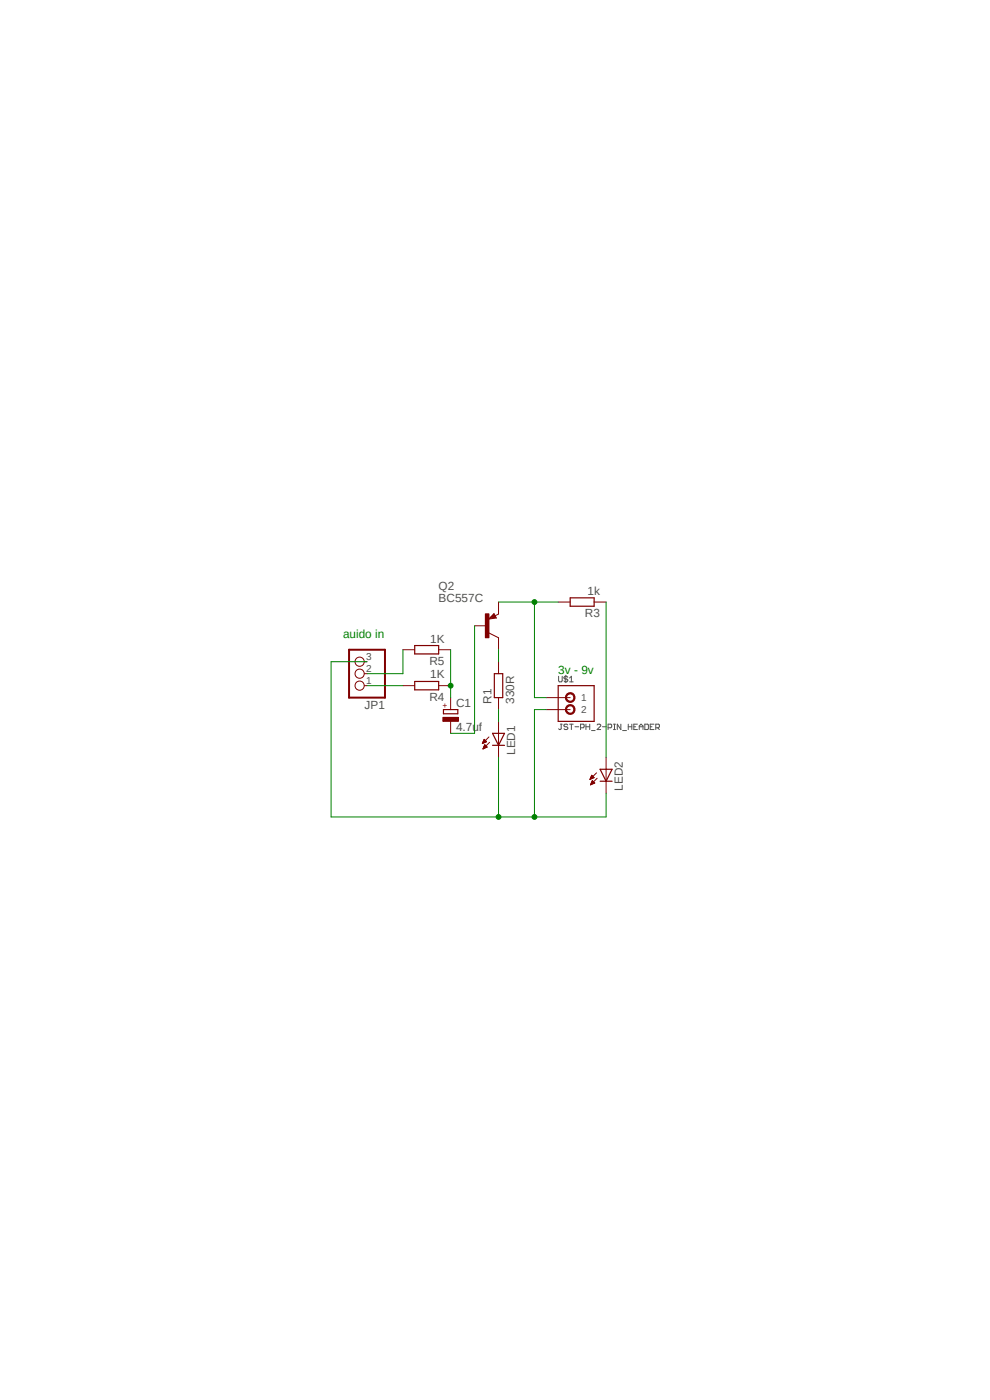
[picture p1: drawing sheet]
<svg xmlns="http://www.w3.org/2000/svg" width="210mm" height="297mm" viewBox="0 0 210 297" stroke-linecap="round" stroke-linejoin="round" font-family="sans-serif">
<path d="M70.1 122.6l70.6 51.8M140.7 122.6l-70.6 51.8" fill="none" stroke="#fff" stroke-width=".21"/>
<g fill="none" stroke="#505050" stroke-width=".21">
<path d="M118.5 143.5v.9l.2 .3h.3l.3-.3v-.9M118.9 153.6h.4M119 153.6v1l-.1 .2-.4-.2M120 143.3v1.5M120.4 153.8l-.2-.2-.6 .2 .2 .4h.4l.2 .2-.2 .4-.6-.2M120.4 143.7l-.2-.2h-.4l-.2 .3 .2 .3h.4l.2 .3-.2 .3h-.4l-.2-.3M120.8 153.6h.8M120.8 143.8l.4-.3v1.2M120.8 144.7h.8M121.2 153.6v1.2M122 154.2h.8M123.1 154.4h.6l.2-.2v-.4l-.2-.2h-.6v1.2"/>
<path d="M124.3 154.2h.8M124.3 153.6v1.2M125.1 153.6v1.2M125.5 155h.7M126.7 153.8l.1-.2 .6 .2v.2l-.7 .8h.7M127.8 154.2h.8M129 154.4h.6l.2-.2v-.4l-.2-.2h-.6v1.2M130.1 154.8h.5M130.1 153.6h.5M130.3 153.6v1.2M131.7 153.6v1.2l-.8-1.2v1.2M132.1 155h.8"/>
<path d="M133.3 154.2h.7M133.3 153.6v1.2M134 153.6v1.2M134.5 154.2h.3M135.2 153.6h-.7v1.2h.7M135.6 154.2h.8M135.6 154.8v-.8l.4-.4 .4 .4v.8M136.8 153.6h.6l.1 .2v.8l-.1 .2h-.6zM137.9 154.2h.4M138.7 153.6h-.8v1.2h.8M139.1 154.4h.6l.2-.2v-.4l-.2-.2h-.6v1.2M139.5 154.4l.4 .4"/>
</g>
<path d="M104.5 155.6h2.5l-1.3 2.5zM104.5 158.1h2.5M104.9 142.9h1.7v5.1h-1.7zM118.4 145.5h7.6v7.5h-7.6z" fill="none" stroke="#800000" stroke-width=".25"/>
<g fill="none" stroke="#800000" stroke-width=".21">
<path d="M102.4 157.6h.1M102.4 157.6h.3M102.4 157.5h.5M102.4 157.4h.7M102.5 157.3h.7M102.5 158.8h.1M102.5 157.2h.6M102.5 158.7h.3M102.5 158.6h.5M102.6 157.1h.4M102.6 158.5h.6M102.6 157.1h.3"/>
<path d="M102.6 158.5h.7M102.7 157h.1M102.7 158.4h.5M102.7 156.8l-.4 .9M102.7 156.8l.5 .6-.9 .3M102.7 156.9h.1M102.7 158.3h.4M102.7 158.2h.3M102.8 158.1h.2M102.8 158l.5 .5-.9 .4zM102.8 158h.1M103.7 156.3l-1.4 1.4"/>
<path d="M103.8 157.5l-1.4 1.4M105.7 140.4v2.5M105.7 148v2.5M105.7 153v7.7M115.9 148h5M115.9 150.5h5"/>
</g>
<path d="M120.3 147.2a1.03 1.03 0 0 1 1.6 .3 1.03 1.03 0 0 1-.7 1.5 1.03 1.03 0 0 1-1.3-1h.3a.78 .78 0 0 1 1.1-.7 .78 .78 0 0 1 .2 1.3 .78 .78 0 0 1-1.3-.3v-.3h-.3z" fill-rule="evenodd" fill="#800000"/>
<path d="M120.3 147.2a1.03 1.03 0 0 1 1.6 .3 1.03 1.03 0 0 1-.7 1.5 1.03 1.03 0 0 1-1.3-1h.3a.78 .78 0 0 1 1.1-.7 .78 .78 0 0 1 .2 1.3 .78 .78 0 0 1-1.3-.3v-.3h-.3z" fill="none" stroke="#800000" stroke-width=".21"/>
<path d="M120.3 149.7a1.03 1.03 0 0 1 1.6 .3 1.03 1.03 0 0 1-.7 1.5 1.03 1.03 0 0 1-1.3-1h.3a.78 .78 0 0 1 1.1-.6 .78 .78 0 0 1 .2 1.3 .78 .78 0 0 1-1.3-.4v-.3h-.3z" fill-rule="evenodd" fill="#800000"/>
<path d="M85.5 137.8h2.5M93 137.8h2.6M118.4 127.7h2.5M126 127.7h2.6M85.5 145.5h2.5M93 145.5h2.6M120.3 149.7a1.03 1.03 0 0 1 1.6 .3 1.03 1.03 0 0 1-.7 1.5 1.03 1.03 0 0 1-1.3-1h.3a.78 .78 0 0 1 1.1-.6 .78 .78 0 0 1 .2 1.3 .78 .78 0 0 1-1.3-.4v-.3h-.3z" fill="none" stroke="#800000" stroke-width=".21"/>
<path d="M88 136.9h5v1.8h-5zM120.9 126.8h5.1v1.8h-5.1zM88 144.6h5v1.7h-5zM94.1 150.5h3v.9h-3z" fill="none" stroke="#800000" stroke-width=".25"/>
<path d="M93.9 152.2h3.3v.8h-3.3z" fill-rule="evenodd" fill="#800000"/>
<g fill="none" stroke="#800000" stroke-width=".21">
<path d="M103.7 134.3l2 1M104.8 130.2l.5 .9-1.6 .2zM105.7 130.3l-.7 .3M77.3 145.5h.6M77.3 142.9h.6M77.3 140.4h.6M93.9 152.2h3.3v.8h-3.3zM95.6 148v2.5M95.6 153v2.6"/>
<circle cx="76.3" cy="145.5" r=".98"/>
<circle cx="76.3" cy="140.4" r=".98"/>
<circle cx="76.3" cy="142.9" r=".98"/>
</g>
<path d="M74 137.8h7.7v10.2h-7.7z" fill="none" stroke="#800000" stroke-width=".42"/>
<path d="M104.7 130.9h-.3l.3-.3 .3 .4-1 .1 .7-.7 .4 .6" fill="none" stroke="#800000" stroke-width=".25"/>
<path d="M103 130.2h.7v5.1h-.7z" fill-rule="evenodd" fill="#800000"/>
<g fill="none" stroke="#800000" stroke-width=".21">
<path d="M100.7 132.8h2.5M103 130.2h.7v5.1h-.7zM105.7 127.7v2.6M105.7 135.3v2.5M125.2 165.3h.1M125.2 165.2h.3M125.3 165.1h.4M125.3 165h.6M125.3 164.9h.7M125.3 166.5h.1M125.3 164.8h.6M125.3 166.4h.3"/>
<path d="M125.3 166.2h.5M125.4 164.8h.4M125.4 166.2h.6M125.4 164.7h.3M125.4 166.1h.8M125.5 164.6h.1M125.5 166h.5M125.5 164.5l.5 .5-.9 .4zM125.5 164.5h.1M125.5 165.9h.4M125.6 165.8h.3M125.6 165.7h.2"/>
<path d="M125.6 165.7h.1M126.2 166.1l-.6-.5-.3 .9M126.2 166.1l-.9 .4M126.5 164l-1.4 1.4M126.7 165.1l-1.4 1.4M128.6 160.7v7.6"/>
</g>
<path d="M127.3 163.2h2.5l-1.2 2.5zM127.3 165.7h2.5" fill="none" stroke="#800000" stroke-width=".25"/>
<path d="M85.5 137.8v5.1h-7.6M95.6 137.8v10.2M128.6 127.7v33" fill="none" stroke="#008000" stroke-width=".21"/>
<circle cx="95.6" cy="145.5" r=".51" fill="#008000"/>
<g fill="none" stroke="#008000" stroke-width=".21">
<path d="M77.9 145.5h7.6M77.9 140.4h-7.7v32.9M115.9 150.5h-2.5v22.8h15.2v-5"/>
<circle cx="95.6" cy="145.5" r=".51"/>
</g>
<circle cx="113.4" cy="173.3" r=".51" fill="#008000"/>
<g fill="none" stroke="#008000" stroke-width=".21">
<path d="M70.2 173.3h43.2M105.7 160.7v12.6"/>
<circle cx="113.4" cy="173.3" r=".51"/>
</g>
<circle cx="105.7" cy="173.3" r=".51" fill="#008000"/>
<g fill="none" stroke="#008000" stroke-width=".21">
<path d="M105.7 137.8v2.6M105.7 127.7h12.7M113.4 127.7v20.3h2.5"/>
<circle cx="105.7" cy="173.3" r=".51"/>
</g>
<circle cx="113.4" cy="127.7" r=".51" fill="#008000"/>
<g fill="none" stroke="#008000" stroke-width=".21">
<path d="M100.7 132.8v22.8h-5.1M105.7 150.5v2.5"/>
<circle cx="113.4" cy="127.7" r=".51"/>
</g>
<g font-size="2.5" fill="#505050">
<text x="93" y="125.2">Q2</text>
<text x="93" y="127.7">BC557C</text>
<text x="124.1" y="131">R3</text>
<text x="124.6" y="126.2">1k</text>
<text x="91.3" y="136.3">1K</text>
<text x="91.1" y="141.1">R5</text>
<text x="91.3" y="143.9">1K</text>
<text x="91.1" y="148.7">R4</text>
<text x="104.3" y="149.3" transform="rotate(-90 104.3 149.3)">R1</text>
<text x="109.1" y="149.3" transform="rotate(-90 109.1 149.3)">330R</text>
<text x="77.3" y="150.4">JP1</text>
<text x="96.7" y="155.1">4.7uf</text>
<text x="96.7" y="150">C1</text>
<text x="109.3" y="160.1" transform="rotate(-90 109.3 160.1)">LED1</text>
<text x="132.1" y="167.8" transform="rotate(-90 132.1 167.8)">LED2</text>
</g>
<g font-size="2.5" fill="#008000">
<text x="72.8" y="135.3">auido in</text>
<text x="118.4" y="142.9">3v - 9v</text>
</g>
<g font-size="2.1" fill="#505050">
<text x="77.6" y="142.6">2</text>
<text x="77.6" y="140">3</text>
<text x="77.6" y="145.1">1</text>
<text x="123.3" y="148.8">1</text>
<text x="123.3" y="151.3">2</text>
</g>
<text font-size="1.8" fill="#800000" x="95" y="150.1" transform="rotate(-90 95 150.1)">+</text>
</svg>
